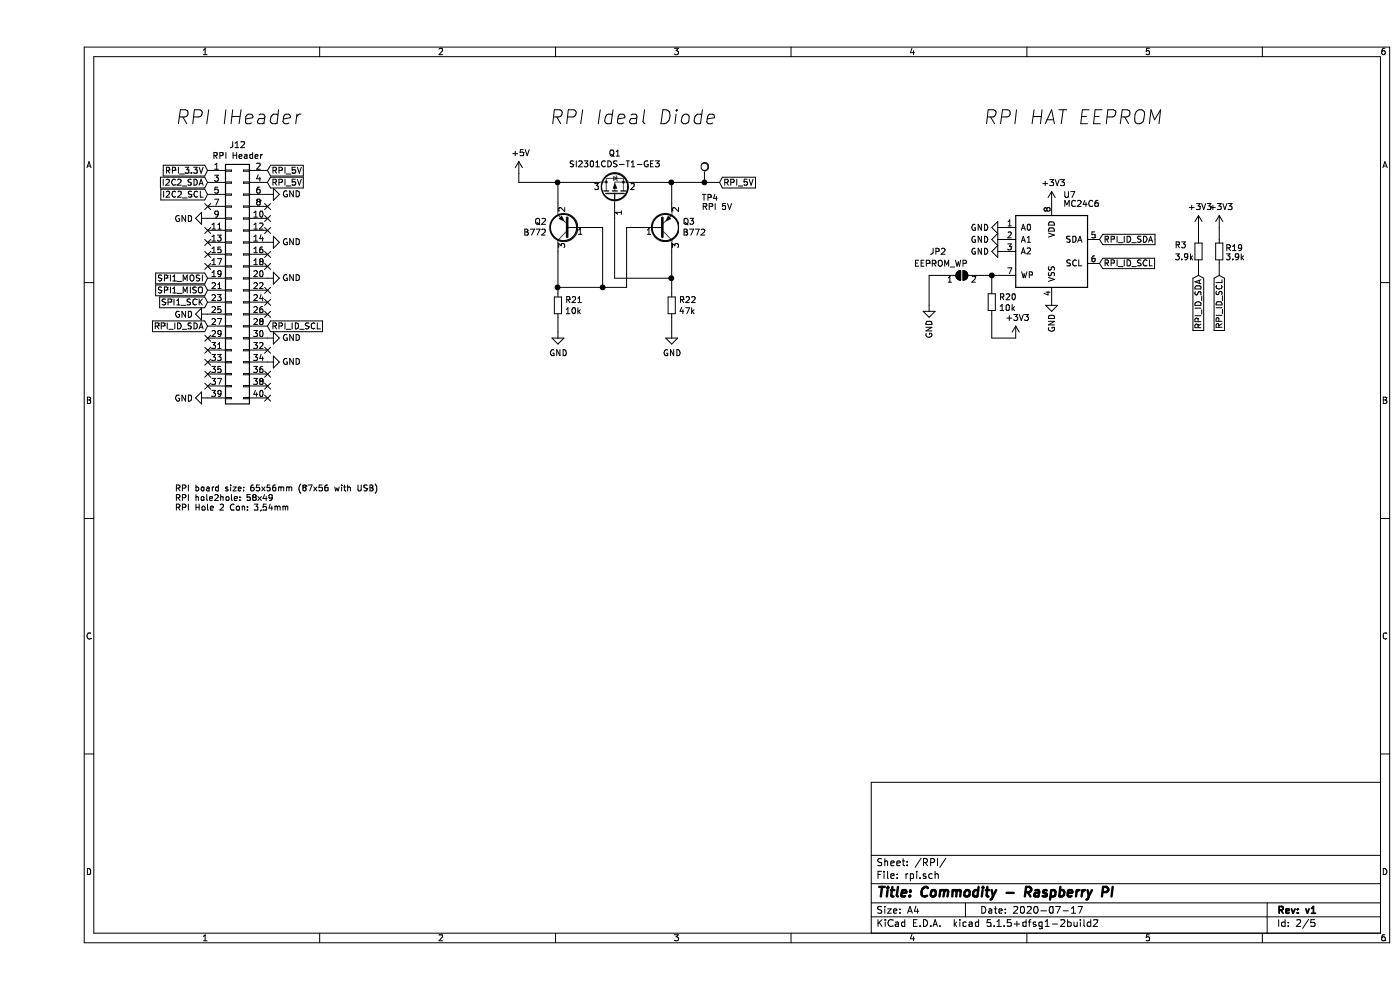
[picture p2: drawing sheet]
EESchema Schematic File Version 4
EELAYER 30 0
EELAYER END
$Descr A4 11693 8268
encoding utf-8
Sheet 2 5
Title "Commodity - Raspberry PI"
Date "2020-07-17"
Rev "v1"
Comp ""
Comment1 ""
Comment2 ""
Comment3 ""
Comment4 ""
$EndDescr
Text Notes 1150 4275 0    50   ~ 0
RPI board size: 65x56mm (87x56 with USB)\nRPI hole2hole: 58x49\nRPI Hole 2 Con: 3,54mm\n
Text GLabel 1425 2525 0    50   Input ~ 0
SPI1_SCK
Text GLabel 1425 2425 0    50   Input ~ 0
SPI1_MISO
Text GLabel 1425 2325 0    50   Input ~ 0
SPI1_MOSI
Text GLabel 1425 1625 0    50   Input ~ 0
I2C2_SCL
Text GLabel 1425 1525 0    50   Input ~ 0
I2C2_SDA
$Comp
L power:GND #PWR?
U 1 1
P 1925 2025
AR Path="/5F13B794" Ref="#PWR?"  Part="1" 
AR Path="/5F07BA0B/5F13B794" Ref="#PWR0109"  Part="1" 
F 0 "#PWR0109" H 1925 1775 50  0001 C CNN
F 1 "GND" V 1925 1825 50  0000 C CNN
F 2 "" H 1925 2025 50  0001 C CNN
F 3 "" H 1925 2025 50  0001 C CNN
	1    1925 2025
	0    -1   -1   0   
$EndComp
$Comp
L power:GND #PWR?
U 1 1
P 1925 2325
AR Path="/5F13B79A" Ref="#PWR?"  Part="1" 
AR Path="/5F07BA0B/5F13B79A" Ref="#PWR0110"  Part="1" 
F 0 "#PWR0110" H 1925 2075 50  0001 C CNN
F 1 "GND" V 1925 2125 50  0000 C CNN
F 2 "" H 1925 2325 50  0001 C CNN
F 3 "" H 1925 2325 50  0001 C CNN
	1    1925 2325
	0    -1   -1   0   
$EndComp
$Comp
L power:GND #PWR?
U 1 1
P 1925 2825
AR Path="/5F13B7A0" Ref="#PWR?"  Part="1" 
AR Path="/5F07BA0B/5F13B7A0" Ref="#PWR0117"  Part="1" 
F 0 "#PWR0117" H 1925 2575 50  0001 C CNN
F 1 "GND" V 1925 2625 50  0000 C CNN
F 2 "" H 1925 2825 50  0001 C CNN
F 3 "" H 1925 2825 50  0001 C CNN
	1    1925 2825
	0    -1   -1   0   
$EndComp
$Comp
L power:GND #PWR?
U 1 1
P 1925 3025
AR Path="/5F13B7A6" Ref="#PWR?"  Part="1" 
AR Path="/5F07BA0B/5F13B7A6" Ref="#PWR0119"  Part="1" 
F 0 "#PWR0119" H 1925 2775 50  0001 C CNN
F 1 "GND" V 1925 2825 50  0000 C CNN
F 2 "" H 1925 3025 50  0001 C CNN
F 3 "" H 1925 3025 50  0001 C CNN
	1    1925 3025
	0    -1   -1   0   
$EndComp
$Comp
L power:GND #PWR?
U 1 1
P 1425 3325
AR Path="/5F13B7AC" Ref="#PWR?"  Part="1" 
AR Path="/5F07BA0B/5F13B7AC" Ref="#PWR0120"  Part="1" 
F 0 "#PWR0120" H 1425 3075 50  0001 C CNN
F 1 "GND" V 1425 3125 50  0000 C CNN
F 2 "" H 1425 3325 50  0001 C CNN
F 3 "" H 1425 3325 50  0001 C CNN
	1    1425 3325
	0    1    1    0   
$EndComp
$Comp
L power:GND #PWR?
U 1 1
P 1425 2625
AR Path="/5F13B7B2" Ref="#PWR?"  Part="1" 
AR Path="/5F07BA0B/5F13B7B2" Ref="#PWR0121"  Part="1" 
F 0 "#PWR0121" H 1425 2375 50  0001 C CNN
F 1 "GND" V 1425 2425 50  0000 C CNN
F 2 "" H 1425 2625 50  0001 C CNN
F 3 "" H 1425 2625 50  0001 C CNN
	1    1425 2625
	0    1    1    0   
$EndComp
$Comp
L power:GND #PWR?
U 1 1
P 1425 1825
AR Path="/5F13B7B8" Ref="#PWR?"  Part="1" 
AR Path="/5F07BA0B/5F13B7B8" Ref="#PWR0122"  Part="1" 
F 0 "#PWR0122" H 1425 1575 50  0001 C CNN
F 1 "GND" V 1425 1625 50  0000 C CNN
F 2 "" H 1425 1825 50  0001 C CNN
F 3 "" H 1425 1825 50  0001 C CNN
	1    1425 1825
	0    1    1    0   
$EndComp
$Comp
L power:GND #PWR?
U 1 1
P 1925 1625
AR Path="/5F13B7CB" Ref="#PWR?"  Part="1" 
AR Path="/5F07BA0B/5F13B7CB" Ref="#PWR0125"  Part="1" 
F 0 "#PWR0125" H 1925 1375 50  0001 C CNN
F 1 "GND" V 1925 1425 50  0000 C CNN
F 2 "" H 1925 1625 50  0001 C CNN
F 3 "" H 1925 1625 50  0001 C CNN
	1    1925 1625
	0    -1   -1   0   
$EndComp
NoConn ~ 1425 1725
NoConn ~ 1425 1925
NoConn ~ 1425 2025
NoConn ~ 1425 2125
NoConn ~ 1425 2225
NoConn ~ 1425 2825
NoConn ~ 1425 2925
NoConn ~ 1425 3025
NoConn ~ 1425 3125
NoConn ~ 1425 3225
NoConn ~ 1925 3325
NoConn ~ 1925 3225
NoConn ~ 1925 3125
NoConn ~ 1925 2925
NoConn ~ 1925 2625
NoConn ~ 1925 2525
NoConn ~ 1925 2425
NoConn ~ 1925 2225
NoConn ~ 1925 2125
NoConn ~ 1925 1925
NoConn ~ 1925 1825
NoConn ~ 1925 1725
$Comp
L Connector_Generic:Conn_02x20_Odd_Even J?
U 1 1
P 1625 2325
AR Path="/5F13B7E9" Ref="J?"  Part="1" 
AR Path="/5F07BA0B/5F13B7E9" Ref="J12"  Part="1" 
F 0 "J12" H 1675 3442 50  0000 C CNN
F 1 "RPI Header" H 1675 3351 50  0000 C CNN
F 2 "Connector_PinSocket_2.54mm:PinSocket_2x20_P2.54mm_Vertical" H 1625 2325 50  0001 C CNN
F 3 "~" H 1625 2325 50  0001 C CNN
	1    1625 2325
	1    0    0    -1  
$EndComp
Text GLabel 8875 2000 2    50   Input ~ 0
RPI_ID_SDA
Text GLabel 8875 2200 2    50   Input ~ 0
RPI_ID_SCL
$Comp
L power:GND #PWR?
U 1 1
P 8075 2100
AR Path="/5F14C751" Ref="#PWR?"  Part="1" 
AR Path="/5F07BA0B/5F14C751" Ref="#PWR0123"  Part="1" 
F 0 "#PWR0123" H 8075 1850 50  0001 C CNN
F 1 "GND" V 8075 1900 50  0000 C CNN
F 2 "" H 8075 2100 50  0001 C CNN
F 3 "" H 8075 2100 50  0001 C CNN
	1    8075 2100
	0    1    1    0   
$EndComp
$Comp
L power:GND #PWR?
U 1 1
P 8075 2000
AR Path="/5F14CA68" Ref="#PWR?"  Part="1" 
AR Path="/5F07BA0B/5F14CA68" Ref="#PWR0124"  Part="1" 
F 0 "#PWR0124" H 8075 1750 50  0001 C CNN
F 1 "GND" V 8075 1800 50  0000 C CNN
F 2 "" H 8075 2000 50  0001 C CNN
F 3 "" H 8075 2000 50  0001 C CNN
	1    8075 2000
	0    1    1    0   
$EndComp
$Comp
L power:GND #PWR?
U 1 1
P 8075 1900
AR Path="/5F14CBEE" Ref="#PWR?"  Part="1" 
AR Path="/5F07BA0B/5F14CBEE" Ref="#PWR0134"  Part="1" 
F 0 "#PWR0134" H 8075 1650 50  0001 C CNN
F 1 "GND" V 8075 1700 50  0000 C CNN
F 2 "" H 8075 1900 50  0001 C CNN
F 3 "" H 8075 1900 50  0001 C CNN
	1    8075 1900
	0    1    1    0   
$EndComp
$Comp
L Memory_NVRAM:FM24C64B U7
U 1 1
P 8475 2100
F 0 "U7" H 8625 2575 50  0000 C CNN
F 1 "MC24C6" H 8725 2500 50  0000 C CNN
F 2 "Package_SO:SOIC-8_3.9x4.9mm_P1.27mm" H 8475 2100 50  0001 C CNN
F 3 "" H 8275 2450 50  0001 C CNN
F 4 "C79988" H 8475 2100 50  0001 C CNN "LCSC"
	1    8475 2100
	1    0    0    -1  
$EndComp
$Comp
L Jumper:SolderJumper_2_Open JP2
U 1 1
P 7725 2300
F 0 "JP2" H 7525 2500 50  0000 C CNN
F 1 "EEPROM_WP" H 7550 2400 50  0000 C CNN
F 2 "Jumper:SolderJumper-2_P1.3mm_Open_RoundedPad1.0x1.5mm" H 7725 2300 50  0001 C CNN
F 3 "~" H 7725 2300 50  0001 C CNN
	1    7725 2300
	1    0    0    -1  
$EndComp
$Comp
L Device:R_Small R20
U 1 1
P 7975 2525
F 0 "R20" H 8034 2571 50  0000 L CNN
F 1 "10k" H 8034 2480 50  0000 L CNN
F 2 "Resistor_SMD:R_0402_1005Metric" H 7975 2525 50  0001 C CNN
F 3 "~" H 7975 2525 50  0001 C CNN
F 4 "C25744" H 7975 2525 50  0001 C CNN "LCSC"
	1    7975 2525
	1    0    0    -1  
$EndComp
Wire Wire Line
	8075 2300 7975 2300
Wire Wire Line
	7975 2425 7975 2300
Connection ~ 7975 2300
Wire Wire Line
	7975 2300 7875 2300
$Comp
L power:GND #PWR?
U 1 1
P 7450 2550
AR Path="/5F150313" Ref="#PWR?"  Part="1" 
AR Path="/5F07BA0B/5F150313" Ref="#PWR0135"  Part="1" 
F 0 "#PWR0135" H 7450 2300 50  0001 C CNN
F 1 "GND" V 7450 2350 50  0000 C CNN
F 2 "" H 7450 2550 50  0001 C CNN
F 3 "" H 7450 2550 50  0001 C CNN
	1    7450 2550
	1    0    0    -1  
$EndComp
Wire Wire Line
	7575 2300 7450 2300
Wire Wire Line
	7450 2300 7450 2550
Text GLabel 1425 1425 0    50   Input ~ 0
RPI_3.3V
Wire Wire Line
	7975 2625 7975 2825
Wire Wire Line
	7975 2825 8175 2825
Text GLabel 1925 1425 2    50   Input ~ 0
RPI_5V
Text GLabel 1925 1525 2    50   Input ~ 0
RPI_5V
Text GLabel 1425 2725 0    50   Input ~ 0
RPI_ID_SDA
Text GLabel 1925 2725 2    50   Input ~ 0
RPI_ID_SCL
$Comp
L Device:R_Small R3
U 1 1
P 9700 2100
F 0 "R3" H 9900 2050 50  0000 R CNN
F 1 "3.9k" H 9900 2150 50  0000 R CNN
F 2 "Resistor_SMD:R_0402_1005Metric" H 9700 2100 50  0001 C CNN
F 3 "~" H 9700 2100 50  0001 C CNN
F 4 "C51721" H 9700 2100 50  0001 C CNN "LCSC"
	1    9700 2100
	-1   0    0    1   
$EndComp
Text GLabel 9700 2300 3    50   Input ~ 0
RPI_ID_SDA
Text GLabel 9875 2300 3    50   Input ~ 0
RPI_ID_SCL
$Comp
L Device:R_Small R19
U 1 1
P 9875 2100
F 0 "R19" H 9825 2075 50  0000 R CNN
F 1 "3.9k" H 9825 2150 50  0000 R CNN
F 2 "Resistor_SMD:R_0402_1005Metric" H 9875 2100 50  0001 C CNN
F 3 "~" H 9875 2100 50  0001 C CNN
F 4 "C51721" H 9875 2100 50  0001 C CNN "LCSC"
	1    9875 2100
	-1   0    0    1   
$EndComp
Wire Wire Line
	9875 2000 9875 1900
Wire Wire Line
	9875 2200 9875 2300
Wire Wire Line
	9700 2200 9700 2300
Wire Wire Line
	9700 2000 9700 1900
$Comp
L power:GND #PWR?
U 1 1
P 8475 2500
AR Path="/5F15791D" Ref="#PWR?"  Part="1" 
AR Path="/5F07BA0B/5F15791D" Ref="#PWR0136"  Part="1" 
F 0 "#PWR0136" H 8475 2250 50  0001 C CNN
F 1 "GND" V 8475 2300 50  0000 C CNN
F 2 "" H 8475 2500 50  0001 C CNN
F 3 "" H 8475 2500 50  0001 C CNN
	1    8475 2500
	1    0    0    -1  
$EndComp
Text GLabel 5700 1525 2    50   Input ~ 0
RPI_5V
Wire Wire Line
	4025 1450 4025 1525
$Comp
L power:+5V #PWR?
U 1 1
P 4025 1450
AR Path="/5F175E28" Ref="#PWR?"  Part="1" 
AR Path="/5F0DCA87/5F175E28" Ref="#PWR?"  Part="1" 
AR Path="/5F07BA0B/5F175E28" Ref="#PWR0137"  Part="1" 
F 0 "#PWR0137" H 4025 1300 50  0001 C CNN
F 1 "+5V" H 4040 1623 50  0000 C CNN
F 2 "" H 4025 1450 50  0001 C CNN
F 3 "" H 4025 1450 50  0001 C CNN
	1    4025 1450
	1    0    0    -1  
$EndComp
Wire Wire Line
	4725 2400 4350 2400
Connection ~ 4725 2400
Wire Wire Line
	4725 1900 4725 2400
Wire Wire Line
	4650 1900 4725 1900
Wire Wire Line
	4350 2400 4350 2100
Connection ~ 4350 2400
Wire Wire Line
	4925 2400 4725 2400
Wire Wire Line
	4925 1900 4925 2400
Wire Wire Line
	5000 1900 4925 1900
Connection ~ 5300 2325
Wire Wire Line
	4825 2325 5300 2325
$Comp
L Device:Q_PMOS_GSD Q?
U 1 1
P 4825 1625
AR Path="/5F0DCA87/5F175E3A" Ref="Q?"  Part="1" 
AR Path="/5F07BA0B/5F175E3A" Ref="Q1"  Part="1" 
F 0 "Q1" V 5167 1625 50  0000 C CNN
F 1 "SI2301CDS-T1-GE3" V 5076 1625 50  0000 C CNN
F 2 "Package_TO_SOT_SMD:SOT-23" H 5025 1725 50  0001 C CNN
F 3 "~" H 4825 1625 50  0001 C CNN
F 4 "C10487" V 4825 1625 50  0001 C CNN "LCSC"
	1    4825 1625
	0    -1   -1   0   
$EndComp
Wire Wire Line
	4350 2450 4350 2400
Wire Wire Line
	5300 2100 5300 2325
Wire Wire Line
	4350 2650 4350 2775
$Comp
L power:GND #PWR?
U 1 1
P 5300 2775
AR Path="/5F175E43" Ref="#PWR?"  Part="1" 
AR Path="/5F0DCA87/5F175E43" Ref="#PWR?"  Part="1" 
AR Path="/5F07BA0B/5F175E43" Ref="#PWR0138"  Part="1" 
F 0 "#PWR0138" H 5300 2525 50  0001 C CNN
F 1 "GND" H 5305 2602 50  0000 C CNN
F 2 "" H 5300 2775 50  0001 C CNN
F 3 "" H 5300 2775 50  0001 C CNN
	1    5300 2775
	1    0    0    -1  
$EndComp
$Comp
L power:GND #PWR?
U 1 1
P 4350 2775
AR Path="/5F175E49" Ref="#PWR?"  Part="1" 
AR Path="/5F0DCA87/5F175E49" Ref="#PWR?"  Part="1" 
AR Path="/5F07BA0B/5F175E49" Ref="#PWR0139"  Part="1" 
F 0 "#PWR0139" H 4350 2525 50  0001 C CNN
F 1 "GND" H 4355 2602 50  0000 C CNN
F 2 "" H 4350 2775 50  0001 C CNN
F 3 "" H 4350 2775 50  0001 C CNN
	1    4350 2775
	1    0    0    -1  
$EndComp
$Comp
L Device:R_Small R?
U 1 1
P 4350 2550
AR Path="/5F0DCA87/5F175E50" Ref="R?"  Part="1" 
AR Path="/5F07BA0B/5F175E50" Ref="R21"  Part="1" 
F 0 "R21" H 4409 2596 50  0000 L CNN
F 1 "10k" H 4409 2505 50  0000 L CNN
F 2 "Resistor_SMD:R_0603_1608Metric" H 4350 2550 50  0001 C CNN
F 3 "~" H 4350 2550 50  0001 C CNN
F 4 "C25804" H 4350 2550 50  0001 C CNN "LCSC"
	1    4350 2550
	1    0    0    -1  
$EndComp
$Comp
L Device:Q_PNP_BEC Q?
U 1 1
P 4450 1900
AR Path="/5F0DCA87/5F175E5E" Ref="Q?"  Part="1" 
AR Path="/5F07BA0B/5F175E5E" Ref="Q2"  Part="1" 
F 0 "Q2" H 4641 1854 50  0000 L CNN
F 1 "B772" H 4641 1945 50  0000 L CNN
F 2 "Package_TO_SOT_SMD:SOT-89-3" H 4650 2000 50  0001 C CNN
F 3 "~" H 4450 1900 50  0001 C CNN
F 4 "C24278" H 4450 1900 50  0001 C CNN "LCSC"
	1    4450 1900
	-1   0    0    1   
$EndComp
Wire Wire Line
	5025 1525 5300 1525
Wire Wire Line
	4025 1525 4350 1525
Wire Wire Line
	4825 1825 4825 2325
Wire Wire Line
	5300 1525 5300 1700
Connection ~ 5300 1525
Wire Wire Line
	5300 1525 5575 1525
Wire Wire Line
	4350 1700 4350 1525
Connection ~ 4350 1525
Wire Wire Line
	4350 1525 4625 1525
Text Notes 4275 1050 0    118  Italic 0
RPI Ideal Diode
$Comp
L Device:R_Small R?
U 1 1
P 5300 2550
AR Path="/5F0DCA87/5F175E6F" Ref="R?"  Part="1" 
AR Path="/5F07BA0B/5F175E6F" Ref="R22"  Part="1" 
F 0 "R22" H 5359 2596 50  0000 L CNN
F 1 "47k" H 5359 2505 50  0000 L CNN
F 2 "Resistor_SMD:R_0603_1608Metric" H 5300 2550 50  0001 C CNN
F 3 "~" H 5300 2550 50  0001 C CNN
F 4 "C25819" H 5300 2550 50  0001 C CNN "LCSC"
	1    5300 2550
	1    0    0    -1  
$EndComp
Wire Wire Line
	5300 2325 5300 2450
Wire Wire Line
	5300 2650 5300 2775
Text Notes 1150 1050 0    118  Italic 0
RPI IHeader
Text Notes 7900 1050 0    118  Italic 0
RPI HAT EEPROM
$Comp
L Device:Q_PNP_BEC Q?
U 1 1
P 5200 1900
AR Path="/5F0DCA87/5F200A25" Ref="Q?"  Part="1" 
AR Path="/5F07BA0B/5F200A25" Ref="Q3"  Part="1" 
F 0 "Q3" H 5391 1854 50  0000 L CNN
F 1 "B772" H 5391 1945 50  0000 L CNN
F 2 "Package_TO_SOT_SMD:SOT-89-3" H 5400 2000 50  0001 C CNN
F 3 "~" H 5200 1900 50  0001 C CNN
F 4 "C24278" H 5200 1900 50  0001 C CNN "LCSC"
	1    5200 1900
	1    0    0    1   
$EndComp
$Comp
L Connector:TestPoint TP4
U 1 1
P 5575 1525
F 0 "TP4" H 5550 1400 50  0000 L CNN
F 1 "RPI 5V" H 5550 1325 50  0000 L CNN
F 2 "TestPoint:TestPoint_Pad_D1.0mm" H 5775 1525 50  0001 C CNN
F 3 "~" H 5775 1525 50  0001 C CNN
	1    5575 1525
	1    0    0    -1  
$EndComp
Connection ~ 5575 1525
Wire Wire Line
	5575 1525 5700 1525
$Comp
L power:+3V3 #PWR0115
U 1 1
P 8175 2825
F 0 "#PWR0115" H 8175 2675 50  0001 C CNN
F 1 "+3V3" H 8190 2998 50  0000 C CNN
F 2 "" H 8175 2825 50  0001 C CNN
F 3 "" H 8175 2825 50  0001 C CNN
	1    8175 2825
	1    0    0    -1  
$EndComp
$Comp
L power:+3V3 #PWR0118
U 1 1
P 8475 1700
F 0 "#PWR0118" H 8475 1550 50  0001 C CNN
F 1 "+3V3" H 8490 1873 50  0000 C CNN
F 2 "" H 8475 1700 50  0001 C CNN
F 3 "" H 8475 1700 50  0001 C CNN
	1    8475 1700
	1    0    0    -1  
$EndComp
$Comp
L power:+3V3 #PWR0126
U 1 1
P 9700 1900
F 0 "#PWR0126" H 9700 1750 50  0001 C CNN
F 1 "+3V3" H 9715 2073 50  0000 C CNN
F 2 "" H 9700 1900 50  0001 C CNN
F 3 "" H 9700 1900 50  0001 C CNN
	1    9700 1900
	1    0    0    -1  
$EndComp
$Comp
L power:+3V3 #PWR0127
U 1 1
P 9875 1900
F 0 "#PWR0127" H 9875 1750 50  0001 C CNN
F 1 "+3V3" H 9890 2073 50  0000 C CNN
F 2 "" H 9875 1900 50  0001 C CNN
F 3 "" H 9875 1900 50  0001 C CNN
	1    9875 1900
	1    0    0    -1  
$EndComp
$EndSCHEMATC
